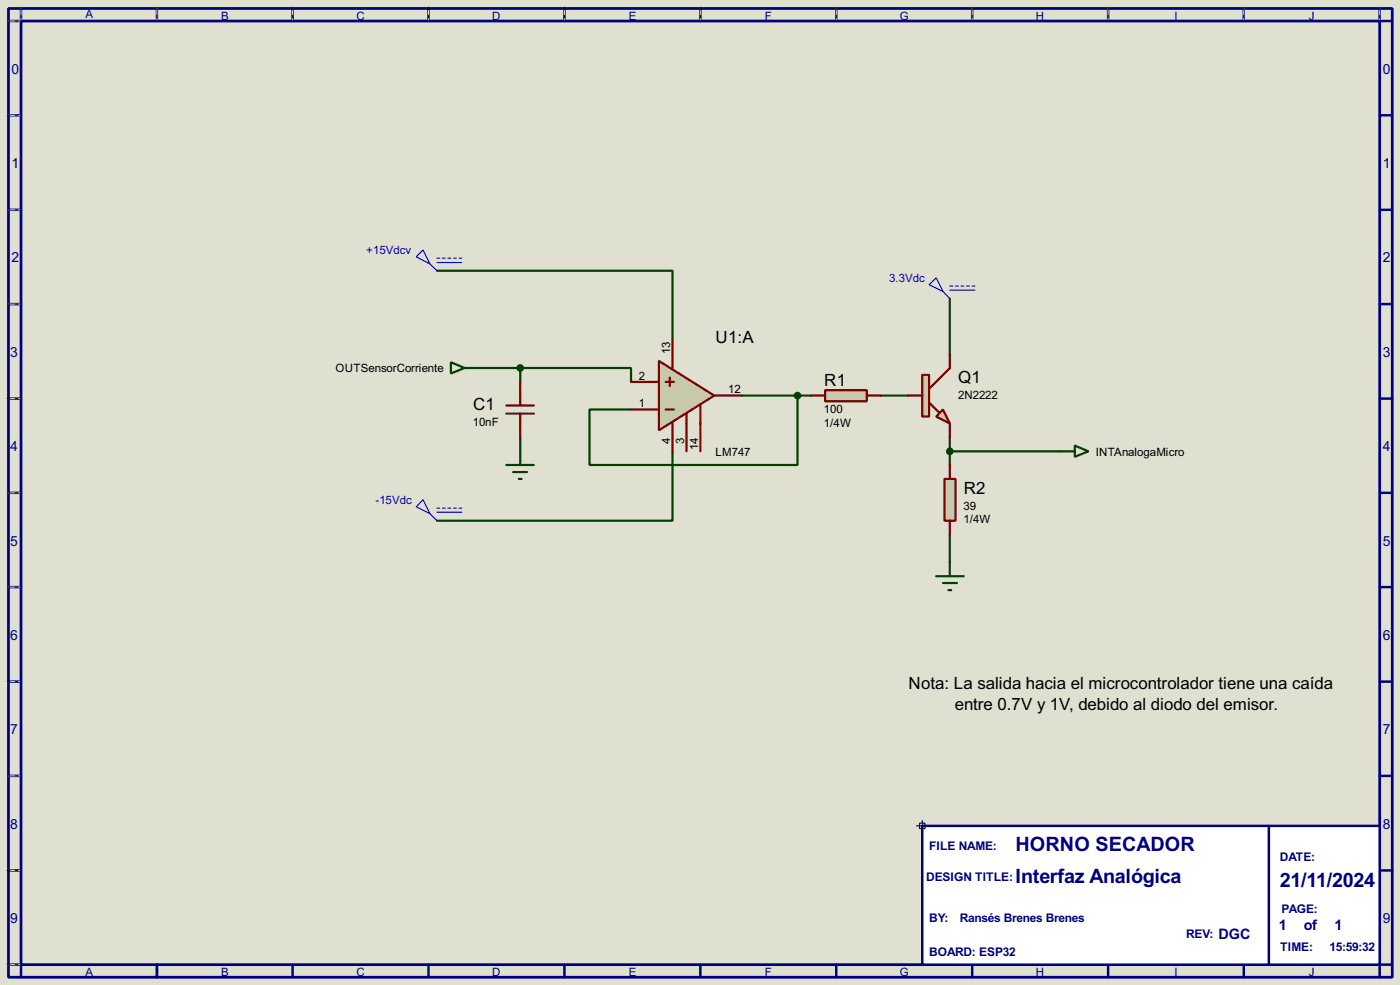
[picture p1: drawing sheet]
<svg xmlns="http://www.w3.org/2000/svg" width="256mm" height="180mm" viewBox="0 0 256 180" stroke-linecap="round" stroke-linejoin="round" font-family="sans-serif">
<path d="M0 0h256.5v180.3h-256.5z" fill="#e0e0d0"/>
<path d="M1.6 1.6h253.5v177.3h-253.5zM3.9 3.9h248.9v172.7h-248.9z" fill="none" stroke="#000080" stroke-width=".5"/>
<g fill="none" stroke="#000080" stroke-width=".45">
<path d="M3.9 1.6v2.3h-2.3M28.8 1.6v2.3M53.6 1.6v2.3M78.5 1.6v2.3M103.4 1.6v2.3M128.3 1.6v2.3M153.2 1.6v2.3M178.1 1.6v2.3M203 1.6v2.3M227.9 1.6v2.3M252.8 1.6v2.3h2.3M1.6 21.1h2.3"/>
<path d="M1.6 38.4h2.3M252.8 21.1h2.3M252.8 38.4h2.3M1.6 55.7h2.3M252.8 55.7h2.3M1.6 73h2.3M252.8 73h2.3M1.6 90.2h2.3M252.8 90.2h2.3M1.6 107.5h2.3M252.8 107.5h2.3M1.6 124.8h2.3"/>
<path d="M252.8 124.8h2.3M1.6 142h2.3M1.6 159.3h2.3M252.8 142h2.3M252.8 159.3h2.3M1.6 176.6h2.3v2.3M28.8 176.6v2.3M53.6 176.6v2.3M78.5 176.6v2.3M103.4 176.6v2.3M128.3 176.6v2.3M153.2 176.6v2.3"/>
<path d="M178.1 176.6v2.3M203 176.6v2.3M227.9 176.6v2.3M255.1 176.6h-2.3v2.3"/>
</g>
<g fill="none" stroke="#e0e0d0" stroke-width=".18">
<path d="M1.3 3.9h2.3M3.9 1.3v2.3M28.8 1.3v2.3M53.6 1.3v2.3M78.5 1.3v2.3M103.4 1.3v2.3M128.3 1.3v2.3M153.2 1.3v2.3M178.1 1.3v2.3M203 1.3v2.3M227.9 1.3v2.3M252.8 1.3v2.3"/>
<path d="M1.3 21.1h2.3M1.3 38.4h2.3M1.3 55.7h2.3M1.3 73h2.3M1.3 90.2h2.3M1.3 107.5h2.3M1.3 124.8h2.3M1.3 142h2.3M1.3 159.3h2.3M1.3 176.6h2.3"/>
</g>
<g fill="none" stroke="#000" stroke-width=".18" stroke-dasharray=".5 1">
<path d="M1.3 3.9h2.3M3.9 1.3v2.3M28.8 1.3v2.3M53.6 1.3v2.3M78.5 1.3v2.3M103.4 1.3v2.3M128.3 1.3v2.3M153.2 1.3v2.3M178.1 1.3v2.3M203 1.3v2.3M227.9 1.3v2.3M252.8 1.3v2.3"/>
<path d="M1.3 21.1h2.3M1.3 38.4h2.3M1.3 55.7h2.3M1.3 73h2.3M1.3 90.2h2.3M1.3 107.5h2.3M1.3 124.8h2.3M1.3 142h2.3M1.3 159.3h2.3M1.3 176.6h2.3"/>
</g>
<path d="M169 151.2h83.8v25.4h-83.8z" fill="#fff" stroke="#000080" stroke-width=".45"/>
<path d="M167.9 151.2h2.1M168.5 150.7h1v1h-1zM169 150.2v2" fill="none" stroke="#000040" stroke-width=".2"/>
<path d="M232.5 151.2v25.4" fill="none" stroke="#000080" stroke-width=".45"/>
<g fill="none" stroke="#004000" stroke-width=".4">
<path d="M80.1 49.6h43.1v12.7M174 54.7v10.1M87.7 67.4h7.6M95.3 67.4h20.3v2.5M95.3 67.4v2.5M135.9 72.4h12.7M146.1 72.4v12.7h-38.1v-10.1h7.6M161.3 72.4h5.1M95.3 80.1v2.5M123.2 82.6v12.7h-43.1M174 80.1v5M174 97.8v5.1"/>
<path d="M174 82.6h20.4"/>
</g>
<path d="M172.8 75l1.2 2.5-2.5-1.2z" fill="#c8c8aa" stroke="#800000" stroke-width=".4"/>
<path d="M169 68.6h1.2v7.7h-1.2z" fill="#c8c8aa" stroke="#800000" stroke-width=".4"/>
<path d="M166.4 72.4h2.6M170.2 73.7l1.8 1.8M174 64.8v2.6l-3.8 3.8M174 77.5v2.6" fill="none" stroke="#800000" stroke-width=".4"/>
<path d="M151.2 71.4h7.6v2.1h-7.6z" fill="#c8c8aa" stroke="#800000" stroke-width=".4"/>
<path d="M148.6 72.4h2.6M158.8 72.4h2.5" fill="none" stroke="#800000" stroke-width=".4"/>
<path d="M173 87.7h2.1v7.6h-2.1z" fill="#c8c8aa" stroke="#800000" stroke-width=".4"/>
<path d="M174 85.1v2.6M174 95.3v2.5" fill="none" stroke="#800000" stroke-width=".4"/>
<path d="M170.2 52.1l1.3-1.2 1.3 2.5zM172.8 53.4l1.2 1.3M174 52.4h.6M174 53.1h4.6M175.1 52.4h.5M176.1 52.4h.5M177.1 52.4h.5M178.1 52.4h.5" fill="none" stroke="#0000c0" stroke-width=".2"/>
<path d="M171.5 105.5h5.1M172.8 106.7h2.5M173.8 108h.5M174 102.9v2.6" fill="none" stroke="#004000" stroke-width=".4"/>
<path d="M120.7 66.1l10.2 6.3-10.2 6.4z" fill="#c8c8aa" stroke="#800000" stroke-width=".4"/>
<g fill="none" stroke="#800000" stroke-width=".4">
<path d="M92.8 75.7h5M92.8 74.2h5M95.3 69.9v4.3M95.3 75.7v4.4M115.6 75h5.1M115.6 69.9h5.1M122 75h1.5M122 69.9h1.5M122.7 69.1v1.6M123.2 62.3v5.1M123.2 77.5v5.1M125.8 75.7v6.9"/>
<path d="M128.3 74.2v8.4M130.9 72.4h5"/>
</g>
<g fill="#004000" stroke="#004000" stroke-width=".4">
<circle cx="146.1" cy="72.4" r=".5"/>
<circle cx="174" cy="82.6" r=".5"/>
<circle cx="95.3" cy="67.4" r=".5"/>
</g>
<g fill="none" stroke="#0000c0" stroke-width=".2">
<path d="M76.3 47l1.2-1.2 1.3 2.5zM78.8 48.3l1.3 1.3M80.1 47.3h.5M80.1 48.1h4.5M81.1 47.3h.5M82.1 47.3h.5M83.1 47.3h.5M84.1 47.3h.5M77.5 91.5l1.3 2.5-2.5-1.2zM78.8 94l1.3 1.3M80.1 93h.5M80.1 93.8h4.5"/>
<path d="M81.1 93h.5M82.1 93h.5M83.1 93h.5M84.1 93h.5"/>
</g>
<path d="M82.6 66.3l2.5 1.1-2.5 1zM85.1 67.4h2.6M92.8 85.1h5M94 86.4h2.6M95.1 87.7h.5M95.3 82.6v2.5M194.4 82.6h2.5M196.9 81.6l2.5 1-2.5 1z" fill="none" stroke="#004000" stroke-width=".4"/>
<g font-size="4.1" fill="#000080">
<text x="186" y="155.8">HORNO SECADOR</text>
<text x="186" y="161.7">Interfaz Analógica</text>
<text x="234.5" y="162.4">21/11/2024</text>
</g>
<g font-size="3.5">
<text x="131.1" y="62.8">U1:A</text>
<text x="151" y="70.6">R1</text>
<text x="175.6" y="70.1">Q1</text>
<text x="86.7" y="75.1">C1</text>
<text x="176.6" y="90.4">R2</text>
<text x="166.5" y="126.1">Nota: La salida hacia el microcontrolador tiene una caída</text>
<text x="174.9" y="130">entre 0.7V y 1V, debido al diodo del emisor.</text>
</g>
<g font-size="3" fill="#000080">
<text x="223.2" y="171.8">DGC</text>
<text x="234.3" y="170.3">1</text>
<text x="238.9" y="170.3">of</text>
<text x="244.5" y="170.3">1</text>
</g>
<g font-size="2.9" fill="#000080">
<text x="2.1" y="13.5">0</text>
<text x="253.4" y="13.5">0</text>
<text x="2.1" y="30.7">1</text>
<text x="253.4" y="30.7">1</text>
<text x="2.1" y="48">2</text>
<text x="253.4" y="48">2</text>
<text x="1.9" y="65.3">3</text>
<text x="253.4" y="65.3">3</text>
<text x="1.9" y="82.5">4</text>
<text x="253.4" y="82.5">4</text>
<text x="1.9" y="99.9">5</text>
<text x="253.4" y="99.9">5</text>
<text x="1.9" y="117.1">6</text>
<text x="253.4" y="117.1">6</text>
<text x="1.9" y="134.4">7</text>
<text x="253.4" y="134.4">7</text>
<text x="1.9" y="151.7">8</text>
<text x="253.4" y="151.7">8</text>
<text x="1.9" y="168.9">9</text>
<text x="253.4" y="168.9">9</text>
</g>
<g font-size="2.5" fill="#000080">
<text x="170.2" y="155.6">FILE NAME:</text>
<text x="169.7" y="161.2">DESIGN TITLE:</text>
<text x="234.5" y="157.7">DATE:</text>
<text x="234.8" y="167.1">PAGE:</text>
<text x="170.2" y="168.8">BY:</text>
<text x="175.8" y="168.8">Ransés Brenes Brenes</text>
<text x="217.3" y="171.6">REV:</text>
<text x="170.2" y="175">BOARD: ESP32</text>
<text x="234.5" y="174.1">TIME:</text>
<text x="243.6" y="174.1">15:59:32</text>
</g>
<g font-size="2.4" fill="#000080">
<text x="15.6" y="3.4">A</text>
<text x="40.5" y="3.6">B</text>
<text x="65.3" y="3.6">C</text>
<text x="90.2" y="3.6">D</text>
<text x="115.2" y="3.6">E</text>
<text x="140.1" y="3.6">F</text>
<text x="164.8" y="3.6">G</text>
<text x="189.8" y="3.6">H</text>
<text x="215.1" y="3.6">I</text>
<text x="239.8" y="3.6">J</text>
<text x="15.6" y="178.7">A</text>
<text x="40.5" y="178.7">B</text>
<text x="65.3" y="178.7">C</text>
<text x="90.2" y="178.7">D</text>
<text x="115.2" y="178.7">E</text>
<text x="140.1" y="178.7">F</text>
<text x="164.8" y="178.7">G</text>
<text x="189.8" y="178.7">H</text>
<text x="215.1" y="178.7">I</text>
<text x="239.8" y="178.7">J</text>
</g>
<g font-size="2.4" fill="#0000c0">
<text x="67.1" y="46.6">+15Vdcv</text>
<text x="162.9" y="51.7">3.3Vdc</text>
<text x="68.8" y="92.3">-15Vdc</text>
</g>
<g font-size="2.4">
<text x="122.8" y="64.8" transform="rotate(-90 122.8 64.8)">13</text>
<text x="61.5" y="68.1">OUTSensorCorriente</text>
<text x="117" y="69.5">2</text>
<text x="133.4" y="72">12</text>
<text x="117" y="74.6">1</text>
<text x="151" y="75.7">100</text>
<text x="175.5" y="73">2N2222</text>
<text x="86.6" y="78.1">10nF</text>
<text x="122.8" y="81.2" transform="rotate(-90 122.8 81.2)">4</text>
<text x="125.4" y="81.2" transform="rotate(-90 125.4 81.2)">3</text>
<text x="127.9" y="82.3" transform="rotate(-90 127.9 82.3)">14</text>
<text x="131.1" y="83.5">LM747</text>
<text x="151" y="78.2">1/4W</text>
<text x="200.7" y="83.4">INTAnalogaMicro</text>
<text x="176.5" y="93.3">39</text>
<text x="176.5" y="95.8">1/4W</text>
</g>
</svg>
